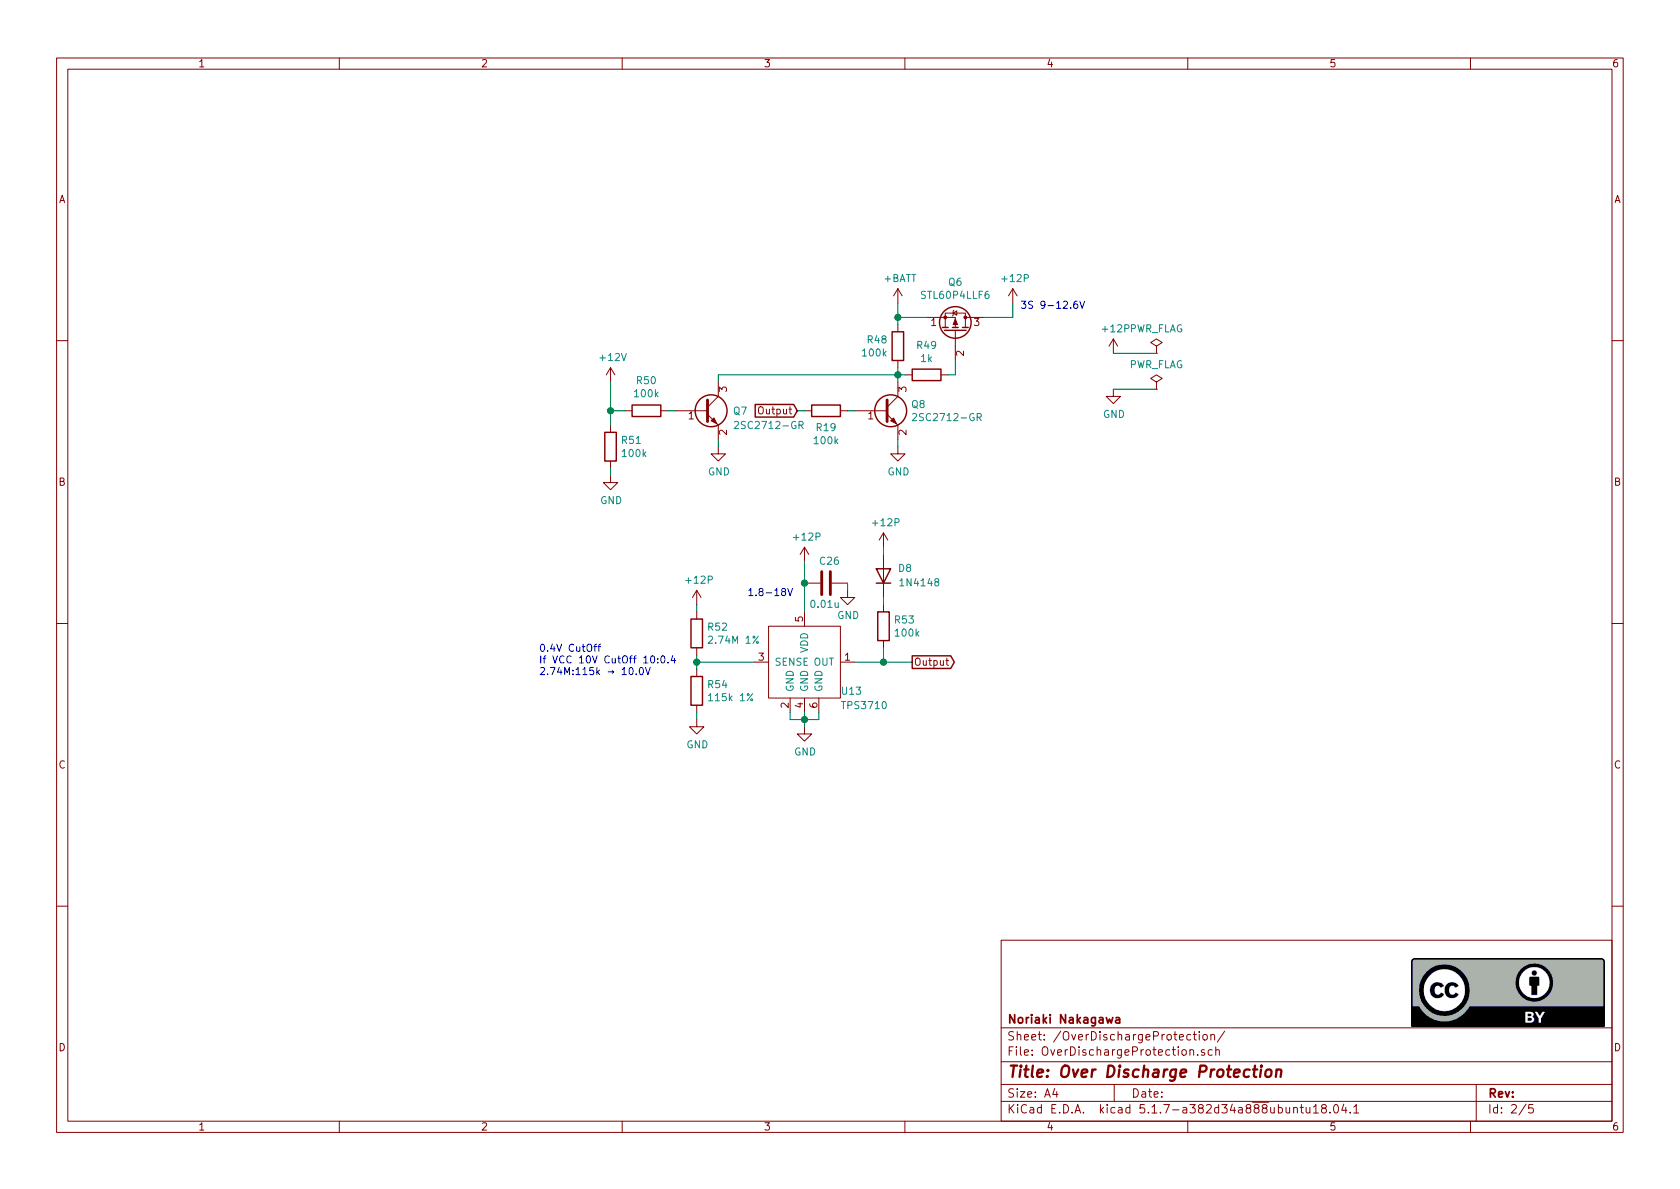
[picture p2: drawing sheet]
EESchema Schematic File Version 4
EELAYER 30 0
EELAYER END
$Descr A4 11693 8268
encoding utf-8
Sheet 2 5
Title "Over Discharge Protection"
Date ""
Rev ""
Comp "Noriaki Nakagawa"
Comment1 ""
Comment2 ""
Comment3 ""
Comment4 ""
$EndDescr
$Comp
L Device:R R?
U 1 1
P 6250 2400
AR Path="/5FADD302" Ref="R?"  Part="1" 
AR Path="/5FACB796/5FADD302" Ref="R48"  Part="1" 
F 0 "R48" H 6181 2446 50  0000 R CNN
F 1 "100k" H 6181 2355 50  0000 R CNN
F 2 "Resistors_SMD:R_0603" V 6180 2400 50  0001 C CNN
F 3 "~" H 6250 2400 50  0001 C CNN
F 4 "https://www.digikey.jp/product-detail/ja/te-connectivity-passive-product/CRGCQ0603F100K/A129712CT-ND/8577544" H 6250 2400 50  0001 C CNN "order_URL"
F 5 "CRGCQ0603F100K" H 6250 2400 50  0001 C CNN "型番"
	1    6250 2400
	1    0    0    -1  
$EndComp
$Comp
L Device:R R?
U 1 1
P 6450 2600
AR Path="/5FADD308" Ref="R?"  Part="1" 
AR Path="/5FACB796/5FADD308" Ref="R49"  Part="1" 
F 0 "R49" V 6243 2600 50  0000 C CNN
F 1 "1k" V 6334 2600 50  0000 C CNN
F 2 "Resistors_SMD:R_0603" V 6380 2600 50  0001 C CNN
F 3 "~" H 6450 2600 50  0001 C CNN
F 4 "https://www.digikey.jp/product-detail/ja/te-connectivity-passive-product/CRGCQ0603F1K0/A129688CT-ND/8577520" H 6450 2600 50  0001 C CNN "order_URL"
F 5 "CRGCQ0603F1K0" H 6450 2600 50  0001 C CNN "型番"
	1    6450 2600
	0    1    1    0   
$EndComp
$Comp
L Device:R R?
U 1 1
P 4250 3100
AR Path="/5FADD30E" Ref="R?"  Part="1" 
AR Path="/5FACB796/5FADD30E" Ref="R51"  Part="1" 
F 0 "R51" H 4320 3146 50  0000 L CNN
F 1 "100k" H 4320 3055 50  0000 L CNN
F 2 "Resistors_SMD:R_0603" V 4180 3100 50  0001 C CNN
F 3 "~" H 4250 3100 50  0001 C CNN
F 4 "https://www.digikey.jp/product-detail/ja/te-connectivity-passive-product/CRGCQ0603F100K/A129712CT-ND/8577544" H 4250 3100 50  0001 C CNN "order_URL"
F 5 "CRGCQ0603F100K" H 4250 3100 50  0001 C CNN "型番"
	1    4250 3100
	1    0    0    -1  
$EndComp
$Comp
L Device:R R?
U 1 1
P 4850 4400
AR Path="/5FADD314" Ref="R?"  Part="1" 
AR Path="/5FACB796/5FADD314" Ref="R52"  Part="1" 
F 0 "R52" H 4920 4446 50  0000 L CNN
F 1 "2.74M 1%" H 4920 4355 50  0000 L CNN
F 2 "Resistors_SMD:R_0603" V 4780 4400 50  0001 C CNN
F 3 "~" H 4850 4400 50  0001 C CNN
F 4 "https://www.digikey.jp/product-detail/ja/yageo/RC0603FR-072M74L/13-RC0603FR-072M74LCT-ND/12707882" H 4850 4400 50  0001 C CNN "order_URL"
F 5 "RC0603FR-072M74L" H 4850 4400 50  0001 C CNN "型番"
	1    4850 4400
	1    0    0    -1  
$EndComp
$Comp
L Device:R R?
U 1 1
P 4850 4800
AR Path="/5FADD31A" Ref="R?"  Part="1" 
AR Path="/5FACB796/5FADD31A" Ref="R54"  Part="1" 
F 0 "R54" H 4920 4846 50  0000 L CNN
F 1 "115k 1%" H 4920 4755 50  0000 L CNN
F 2 "Resistors_SMD:R_0603" V 4780 4800 50  0001 C CNN
F 3 "~" H 4850 4800 50  0001 C CNN
F 4 "https://www.digikey.jp/product-detail/ja/panasonic-electronic-components/ERJ-3EKF1153V/P115KHCT-ND/198132" H 4850 4800 50  0001 C CNN "order_URL"
F 5 "ERJ-3EKF1153V" H 4850 4800 50  0001 C CNN "型番"
	1    4850 4800
	1    0    0    -1  
$EndComp
$Comp
L Device:D D?
U 1 1
P 6150 4000
AR Path="/5FADD326" Ref="D?"  Part="1" 
AR Path="/5FACB796/5FADD326" Ref="D8"  Part="1" 
F 0 "D8" V 6200 3850 50  0000 C CNN
F 1 "1N4148" V 6100 3750 50  0000 C CNN
F 2 "Diodes_SMD:D_SOD-123" H 6150 4000 50  0001 C CNN
F 3 "~" H 6150 4000 50  0001 C CNN
F 4 "1N4148W-7-F" H 6150 4000 50  0001 C CNN "型番"
F 5 "https://www.digikey.jp/product-detail/ja/diodes-incorporated/1N4148W-7-F/1N4148W-FDICT-ND/815280" H 6150 4000 50  0001 C CNN "order_URL"
	1    6150 4000
	0    -1   -1   0   
$EndComp
$Comp
L power:GND #PWR?
U 1 1
P 4250 3300
AR Path="/5FADD32C" Ref="#PWR?"  Part="1" 
AR Path="/5FACB796/5FADD32C" Ref="#PWR0161"  Part="1" 
F 0 "#PWR0161" H 4250 3050 50  0001 C CNN
F 1 "GND" H 4255 3127 50  0000 C CNN
F 2 "" H 4250 3300 50  0001 C CNN
F 3 "" H 4250 3300 50  0001 C CNN
	1    4250 3300
	1    0    0    -1  
$EndComp
$Comp
L power:GND #PWR?
U 1 1
P 5600 5050
AR Path="/5FADD33B" Ref="#PWR?"  Part="1" 
AR Path="/5FACB796/5FADD33B" Ref="#PWR0163"  Part="1" 
F 0 "#PWR0163" H 5600 4800 50  0001 C CNN
F 1 "GND" H 5605 4877 50  0000 C CNN
F 2 "" H 5600 5050 50  0001 C CNN
F 3 "" H 5600 5050 50  0001 C CNN
	1    5600 5050
	1    0    0    -1  
$EndComp
Wire Wire Line
	4250 3250 4250 3300
Wire Wire Line
	4250 2950 4250 2850
Wire Wire Line
	4250 2850 4350 2850
$Comp
L power:GND #PWR?
U 1 1
P 5000 3100
AR Path="/5FADD345" Ref="#PWR?"  Part="1" 
AR Path="/5FACB796/5FADD345" Ref="#PWR0164"  Part="1" 
F 0 "#PWR0164" H 5000 2850 50  0001 C CNN
F 1 "GND" H 5005 2927 50  0000 C CNN
F 2 "" H 5000 3100 50  0001 C CNN
F 3 "" H 5000 3100 50  0001 C CNN
	1    5000 3100
	1    0    0    -1  
$EndComp
Text GLabel 6350 4600 2    50   Output ~ 0
Output
Text Notes 5200 4150 0    50   ~ 0
1.8-18V
Wire Wire Line
	6600 2600 6650 2600
Wire Wire Line
	6250 2600 6300 2600
$Comp
L power:GND #PWR?
U 1 1
P 6250 3100
AR Path="/5FADD35D" Ref="#PWR?"  Part="1" 
AR Path="/5FACB796/5FADD35D" Ref="#PWR0165"  Part="1" 
F 0 "#PWR0165" H 6250 2850 50  0001 C CNN
F 1 "GND" H 6255 2927 50  0000 C CNN
F 2 "" H 6250 3100 50  0001 C CNN
F 3 "" H 6250 3100 50  0001 C CNN
	1    6250 3100
	1    0    0    -1  
$EndComp
Wire Wire Line
	6250 3050 6250 3100
Text GLabel 5550 2850 0    50   Input ~ 0
Output
Wire Wire Line
	5900 2850 5950 2850
Wire Wire Line
	5000 3050 5000 3100
Wire Wire Line
	6150 4500 6150 4600
Wire Wire Line
	6150 4150 6150 4200
Wire Wire Line
	6150 3800 6150 3850
$Comp
L power:GND #PWR?
U 1 1
P 4850 5000
AR Path="/5FADD36E" Ref="#PWR?"  Part="1" 
AR Path="/5FACB796/5FADD36E" Ref="#PWR0166"  Part="1" 
F 0 "#PWR0166" H 4850 4750 50  0001 C CNN
F 1 "GND" H 4855 4827 50  0000 C CNN
F 2 "" H 4850 5000 50  0001 C CNN
F 3 "" H 4850 5000 50  0001 C CNN
	1    4850 5000
	1    0    0    -1  
$EndComp
Wire Wire Line
	4850 4200 4850 4250
Wire Wire Line
	4850 4550 4850 4600
Wire Wire Line
	4850 4950 4850 5000
Connection ~ 4850 4600
Wire Wire Line
	4850 4600 4850 4650
$Comp
L Device:R R?
U 1 1
P 4500 2850
AR Path="/5FADD379" Ref="R?"  Part="1" 
AR Path="/5FACB796/5FADD379" Ref="R50"  Part="1" 
F 0 "R50" V 4707 2850 50  0000 C CNN
F 1 "100k" V 4616 2850 50  0000 C CNN
F 2 "Resistors_SMD:R_0603" V 4430 2850 50  0001 C CNN
F 3 "~" H 4500 2850 50  0001 C CNN
F 4 "https://www.digikey.jp/product-detail/ja/te-connectivity-passive-product/CRGCQ0603F100K/A129712CT-ND/8577544" H 4500 2850 50  0001 C CNN "order_URL"
F 5 "CRGCQ0603F100K" H 4500 2850 50  0001 C CNN "型番"
	1    4500 2850
	0    -1   -1   0   
$EndComp
Wire Wire Line
	4650 2850 4700 2850
Text Notes 7100 2150 0    50   ~ 0
3S 9-12.6V
$Comp
L Device:Q_NPN_BEC Q?
U 1 1
P 4900 2850
AR Path="/5FADD381" Ref="Q?"  Part="1" 
AR Path="/5FACB796/5FADD381" Ref="Q7"  Part="1" 
F 0 "Q7" H 5100 2850 50  0000 L CNN
F 1 "2SC2712-GR" H 5100 2750 50  0000 L CNN
F 2 "TO_SOT_Packages_SMD:SC-59" H 5100 2950 50  0001 C CNN
F 3 "~" H 4900 2850 50  0001 C CNN
F 4 "2SC2712-GR" H 4900 2850 50  0001 C CNN "型番"
F 5 "https://www.digikey.jp/product-detail/ja/toshiba-semiconductor-and-storage/2SC2712-GR-LF/2SC2712-GRLFCT-ND/3191331" H 4900 2850 50  0001 C CNN "order_URL"
	1    4900 2850
	1    0    0    -1  
$EndComp
$Comp
L Device:Q_NPN_BEC Q?
U 1 1
P 6150 2850
AR Path="/5FADD387" Ref="Q?"  Part="1" 
AR Path="/5FACB796/5FADD387" Ref="Q8"  Part="1" 
F 0 "Q8" H 6340 2896 50  0000 L CNN
F 1 "2SC2712-GR" H 6340 2805 50  0000 L CNN
F 2 "TO_SOT_Packages_SMD:SC-59" H 6350 2950 50  0001 C CNN
F 3 "~" H 6150 2850 50  0001 C CNN
F 4 "2SC2712-GR" H 6150 2850 50  0001 C CNN "型番"
F 5 "https://www.digikey.jp/product-detail/ja/toshiba-semiconductor-and-storage/2SC2712-GR-LF/2SC2712-GRLFCT-ND/3191331" H 6150 2850 50  0001 C CNN "order_URL"
	1    6150 2850
	1    0    0    -1  
$EndComp
Wire Wire Line
	4850 4600 5250 4600
$Comp
L Device:R R?
U 1 1
P 6150 4350
AR Path="/5FADD391" Ref="R?"  Part="1" 
AR Path="/5FACB796/5FADD391" Ref="R53"  Part="1" 
F 0 "R53" H 6220 4396 50  0000 L CNN
F 1 "100k" H 6220 4305 50  0000 L CNN
F 2 "Resistors_SMD:R_0603" V 6080 4350 50  0001 C CNN
F 3 "~" H 6150 4350 50  0001 C CNN
F 4 "https://www.digikey.jp/product-detail/ja/te-connectivity-passive-product/CRGCQ0603F100K/A129712CT-ND/8577544" H 6150 4350 50  0001 C CNN "order_URL"
F 5 "CRGCQ0603F100K" H 6150 4350 50  0001 C CNN "型番"
	1    6150 4350
	1    0    0    -1  
$EndComp
$Comp
L power:+12P #PWR?
U 1 1
P 6150 3800
AR Path="/5FADD397" Ref="#PWR?"  Part="1" 
AR Path="/5FACB796/5FADD397" Ref="#PWR0167"  Part="1" 
F 0 "#PWR0167" H 6150 3650 50  0001 C CNN
F 1 "+12P" H 6165 3973 50  0000 C CNN
F 2 "" H 6150 3800 50  0001 C CNN
F 3 "" H 6150 3800 50  0001 C CNN
	1    6150 3800
	1    0    0    -1  
$EndComp
$Comp
L Device:C C?
U 1 1
P 5750 4050
AR Path="/5FADD39D" Ref="C?"  Part="1" 
AR Path="/5FACB796/5FADD39D" Ref="C26"  Part="1" 
F 0 "C26" V 5900 3950 50  0000 L CNN
F 1 "0.01u" V 5600 3950 50  0000 L CNN
F 2 "Capacitors_SMD:C_0603" H 5788 3900 50  0001 C CNN
F 3 "~" H 5750 4050 50  0001 C CNN
F 4 "https://www.digikey.jp/product-detail/ja/walsin-technology-corporation/0603B103K500CT/1292-1386-1-ND/9355390" H 5750 4050 50  0001 C CNN "order_URL"
F 5 "0603B103K500CT" H 5750 4050 50  0001 C CNN "型番"
	1    5750 4050
	0    -1   -1   0   
$EndComp
$Comp
L power:GND #PWR?
U 1 1
P 5900 4100
AR Path="/5FADD3A3" Ref="#PWR?"  Part="1" 
AR Path="/5FACB796/5FADD3A3" Ref="#PWR0168"  Part="1" 
F 0 "#PWR0168" H 5900 3850 50  0001 C CNN
F 1 "GND" H 5905 3927 50  0000 C CNN
F 2 "" H 5900 4100 50  0001 C CNN
F 3 "" H 5900 4100 50  0001 C CNN
	1    5900 4100
	1    0    0    -1  
$EndComp
Wire Wire Line
	5600 3900 5600 4050
Connection ~ 5600 4050
Wire Wire Line
	5600 4050 5600 4250
Wire Wire Line
	5900 4050 5900 4100
Wire Wire Line
	5950 4600 6150 4600
$Comp
L power:+BATT #PWR?
U 1 1
P 6250 2100
AR Path="/5FADD3AE" Ref="#PWR?"  Part="1" 
AR Path="/5FACB796/5FADD3AE" Ref="#PWR0169"  Part="1" 
F 0 "#PWR0169" H 6250 1950 50  0001 C CNN
F 1 "+BATT" H 6265 2273 50  0000 C CNN
F 2 "" H 6250 2100 50  0001 C CNN
F 3 "" H 6250 2100 50  0001 C CNN
	1    6250 2100
	1    0    0    -1  
$EndComp
$Comp
L power:+12P #PWR?
U 1 1
P 7050 2100
AR Path="/5FADD3B4" Ref="#PWR?"  Part="1" 
AR Path="/5FACB796/5FADD3B4" Ref="#PWR0170"  Part="1" 
F 0 "#PWR0170" H 7050 1950 50  0001 C CNN
F 1 "+12P" H 7065 2273 50  0000 C CNN
F 2 "" H 7050 2100 50  0001 C CNN
F 3 "" H 7050 2100 50  0001 C CNN
	1    7050 2100
	1    0    0    -1  
$EndComp
$Comp
L power:+12P #PWR?
U 1 1
P 5600 3900
AR Path="/5FADD3BA" Ref="#PWR?"  Part="1" 
AR Path="/5FACB796/5FADD3BA" Ref="#PWR0171"  Part="1" 
F 0 "#PWR0171" H 5600 3750 50  0001 C CNN
F 1 "+12P" H 5615 4073 50  0000 C CNN
F 2 "" H 5600 3900 50  0001 C CNN
F 3 "" H 5600 3900 50  0001 C CNN
	1    5600 3900
	1    0    0    -1  
$EndComp
$Comp
L power:+12P #PWR?
U 1 1
P 4850 4200
AR Path="/5FADD3C0" Ref="#PWR?"  Part="1" 
AR Path="/5FACB796/5FADD3C0" Ref="#PWR0172"  Part="1" 
F 0 "#PWR0172" H 4850 4050 50  0001 C CNN
F 1 "+12P" H 4865 4373 50  0000 C CNN
F 2 "" H 4850 4200 50  0001 C CNN
F 3 "" H 4850 4200 50  0001 C CNN
	1    4850 4200
	1    0    0    -1  
$EndComp
Text Notes 3750 4700 0    50   ~ 0
0.4V CutOff\nIf VCC 10V CutOff 10:0.4\n2.74M:115k → 10.0V
$Comp
L power:+12V #PWR?
U 1 1
P 4250 2650
AR Path="/5FADD3C8" Ref="#PWR?"  Part="1" 
AR Path="/5FACB796/5FADD3C8" Ref="#PWR0173"  Part="1" 
F 0 "#PWR0173" H 4250 2500 50  0001 C CNN
F 1 "+12V" H 4265 2823 50  0000 C CNN
F 2 "" H 4250 2650 50  0001 C CNN
F 3 "" H 4250 2650 50  0001 C CNN
	1    4250 2650
	1    0    0    -1  
$EndComp
Wire Wire Line
	4250 2650 4250 2850
Connection ~ 4250 2850
$Comp
L TPS3710:TPS3710 U13
U 1 1
P 5600 4500
F 0 "U13" H 5850 4200 50  0000 L CNN
F 1 "TPS3710" H 5850 4100 50  0000 L CNN
F 2 "TO_SOT_Packages_SMD:TSOT-23-6" H 5600 4500 50  0001 C CNN
F 3 "https://www.ti.com/lit/ds/symlink/tps3710.pdf?ts=1606632909092&ref_url=https%253A%252F%252Fwww.google.com%252F" H 5600 4500 50  0001 C CNN
F 4 "https://www.digikey.jp/product-detail/ja/texas-instruments/TPS3710DDCT/296-46236-1-ND/7033411" H 5600 4500 50  0001 C CNN "order_URL"
F 5 "" H 5600 4500 50  0001 C CNN "[Window Title]"
F 6 "TPS3710" H 5600 4500 50  0001 C CNN "型番"
	1    5600 4500
	1    0    0    -1  
$EndComp
Wire Wire Line
	5700 5000 5700 4950
Wire Wire Line
	5600 5050 5600 5000
Wire Wire Line
	5600 5000 5700 5000
Wire Wire Line
	5600 5000 5500 5000
Wire Wire Line
	5500 5000 5500 4950
Connection ~ 5600 5000
Wire Wire Line
	5600 4950 5600 5000
$Comp
L Device:R R?
U 1 1
P 5750 2850
AR Path="/5FC487FE" Ref="R?"  Part="1" 
AR Path="/5FACB796/5FC487FE" Ref="R19"  Part="1" 
F 0 "R19" V 5865 2850 50  0000 C CNN
F 1 "100k" V 5956 2850 50  0000 C CNN
F 2 "Resistors_SMD:R_0603" V 5680 2850 50  0001 C CNN
F 3 "~" H 5750 2850 50  0001 C CNN
F 4 "https://www.digikey.jp/product-detail/ja/te-connectivity-passive-product/CRGCQ0603F100K/A129712CT-ND/8577544" H 5750 2850 50  0001 C CNN "order_URL"
F 5 "CRGCQ0603F100K" H 5750 2850 50  0001 C CNN "型番"
	1    5750 2850
	0    1    1    0   
$EndComp
Connection ~ 6150 4600
$Comp
L Device:Q_PMOS_SGD Q?
U 1 1
P 6650 2300
AR Path="/5FC5F3E7" Ref="Q?"  Part="1" 
AR Path="/601FBA46/5FC5F3E7" Ref="Q?"  Part="1" 
AR Path="/5FACB796/5FC5F3E7" Ref="Q6"  Part="1" 
F 0 "Q6" V 6992 2300 50  0000 C CNN
F 1 "STL60P4LLF6" V 6901 2300 50  0000 C CNN
F 2 "JetsonXavierNX_UPS:8-PowerVDFN" H 6850 2400 50  0001 C CNN
F 3 "~" H 6650 2300 50  0001 C CNN
F 4 "STL60P4LLF6" H 6650 2300 50  0001 C CNN "型番"
F 5 "https://www.digikey.jp/product-detail/ja/stmicroelectronics/STL60P4LLF6/497-15480-1-ND/5244755" H 6650 2300 50  0001 C CNN "order_URL"
	1    6650 2300
	0    1    -1   0   
$EndComp
Wire Wire Line
	6250 2100 6250 2200
Wire Wire Line
	6250 2200 6250 2250
Connection ~ 6250 2200
Wire Wire Line
	6650 2600 6650 2500
Wire Wire Line
	6250 2550 6250 2600
Wire Wire Line
	6250 2200 6450 2200
Wire Wire Line
	6250 2600 6250 2650
Connection ~ 6250 2600
Wire Wire Line
	5000 2600 5000 2650
Wire Wire Line
	6850 2200 7050 2200
Wire Wire Line
	5550 2850 5600 2850
Wire Wire Line
	5000 2600 6250 2600
Wire Wire Line
	6150 4600 6350 4600
Wire Wire Line
	7050 2100 7050 2200
$Comp
L power:+12P #PWR?
U 1 1
P 7750 2450
AR Path="/5FF15ECA" Ref="#PWR?"  Part="1" 
AR Path="/5FACB796/5FF15ECA" Ref="#PWR0104"  Part="1" 
F 0 "#PWR0104" H 7750 2300 50  0001 C CNN
F 1 "+12P" H 7765 2623 50  0000 C CNN
F 2 "" H 7750 2450 50  0001 C CNN
F 3 "" H 7750 2450 50  0001 C CNN
	1    7750 2450
	1    0    0    -1  
$EndComp
$Comp
L power:PWR_FLAG #FLG0103
U 1 1
P 8050 2450
F 0 "#FLG0103" H 8050 2525 50  0001 C CNN
F 1 "PWR_FLAG" H 8050 2623 50  0000 C CNN
F 2 "" H 8050 2450 50  0001 C CNN
F 3 "~" H 8050 2450 50  0001 C CNN
	1    8050 2450
	1    0    0    -1  
$EndComp
Wire Wire Line
	7750 2450 8050 2450
$Comp
L power:PWR_FLAG #FLG0105
U 1 1
P 8050 2700
F 0 "#FLG0105" H 8050 2775 50  0001 C CNN
F 1 "PWR_FLAG" H 8050 2873 50  0000 C CNN
F 2 "" H 8050 2700 50  0001 C CNN
F 3 "~" H 8050 2700 50  0001 C CNN
	1    8050 2700
	1    0    0    -1  
$EndComp
$Comp
L power:GND #PWR?
U 1 1
P 7750 2700
AR Path="/5FF182D9" Ref="#PWR?"  Part="1" 
AR Path="/5FACB796/5FF182D9" Ref="#PWR0105"  Part="1" 
F 0 "#PWR0105" H 7750 2450 50  0001 C CNN
F 1 "GND" H 7755 2527 50  0000 C CNN
F 2 "" H 7750 2700 50  0001 C CNN
F 3 "" H 7750 2700 50  0001 C CNN
	1    7750 2700
	1    0    0    -1  
$EndComp
Wire Wire Line
	7750 2700 8050 2700
$EndSCHEMATC
